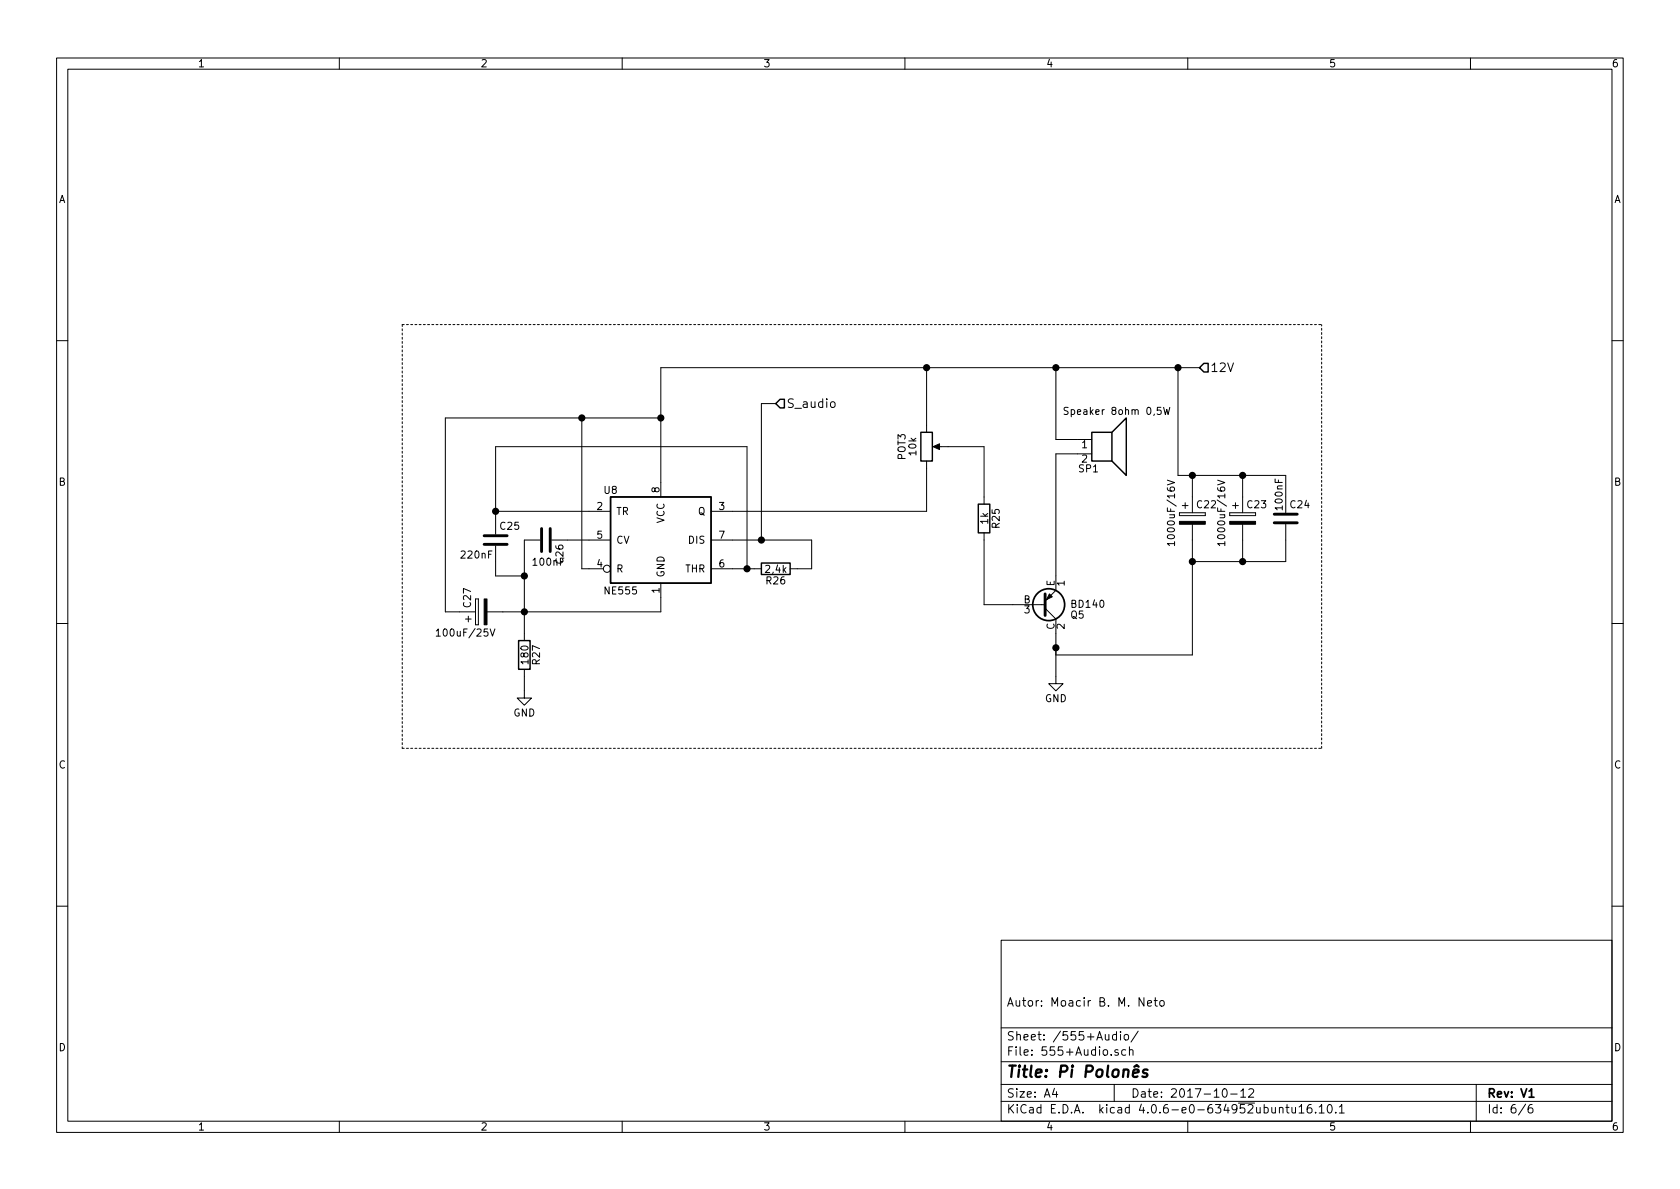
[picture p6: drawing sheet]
EESchema Schematic File Version 2
LIBS:power
LIBS:device
LIBS:transistors
LIBS:conn
LIBS:linear
LIBS:regul
LIBS:74xx
LIBS:cmos4000
LIBS:adc-dac
LIBS:memory
LIBS:xilinx
LIBS:microcontrollers
LIBS:dsp
LIBS:microchip
LIBS:analog_switches
LIBS:motorola
LIBS:texas
LIBS:intel
LIBS:audio
LIBS:interface
LIBS:digital-audio
LIBS:philips
LIBS:display
LIBS:cypress
LIBS:siliconi
LIBS:opto
LIBS:atmel
LIBS:contrib
LIBS:valves
LIBS:detector_metais-cache
EELAYER 25 0
EELAYER END
$Descr A4 11693 8268
encoding utf-8
Sheet 6 6
Title "Pi Polonês"
Date "2017-10-12"
Rev "V1"
Comp ""
Comment1 "Autor: Moacir B. M. Neto"
Comment2 ""
Comment3 ""
Comment4 ""
$EndDescr
$Comp
L GND #PWR14
U 1 1
P 3650 4800
F 0 "#PWR14" H 3650 4550 50  0001 C CNN
F 1 "GND" H 3650 4650 50  0000 C CNN
F 2 "" H 3650 4800 50  0001 C CNN
F 3 "" H 3650 4800 50  0001 C CNN
	1    3650 4800
	1    0    0    -1  
$EndComp
$Comp
L BD140 Q5
U 1 1
P 7250 4200
F 0 "Q5" H 7450 4275 50  0000 L CNN
F 1 "BD140" H 7450 4200 50  0000 L CNN
F 2 "TO_SOT_Packages_THT:TO-126_Vertical" H 7450 4125 50  0001 L CIN
F 3 "" H 7250 4200 50  0001 L CNN
	1    7250 4200
	1    0    0    1   
$EndComp
Text HLabel 5400 2800 2    60   Input ~ 0
S_audio
$Comp
L R R26
U 1 1
P 5400 3950
F 0 "R26" V 5480 3950 50  0000 C CNN
F 1 "2,4k" V 5400 3950 50  0000 C CNN
F 2 "" V 5330 3950 50  0001 C CNN
F 3 "" H 5400 3950 50  0001 C CNN
	1    5400 3950
	0    1    1    0   
$EndComp
Wire Wire Line
	5100 3750 5650 3750
Wire Wire Line
	5650 3750 5650 3950
Wire Wire Line
	5650 3950 5550 3950
Wire Wire Line
	5250 3950 5100 3950
Wire Wire Line
	5400 2800 5300 2800
Wire Wire Line
	5300 2800 5300 3750
Connection ~ 5300 3750
Wire Wire Line
	5200 3100 5200 3950
Wire Wire Line
	3450 3100 5200 3100
Wire Wire Line
	3450 3550 4100 3550
Connection ~ 5200 3950
$Comp
L C C25
U 1 1
P 3450 3750
F 0 "C25" H 3475 3850 50  0000 L CNN
F 1 "220nF" H 3200 3650 50  0000 L CNN
F 2 "" H 3488 3600 50  0001 C CNN
F 3 "" H 3450 3750 50  0001 C CNN
	1    3450 3750
	1    0    0    -1  
$EndComp
$Comp
L C C26
U 1 1
P 3800 3750
F 0 "C26" H 3825 3850 50  0000 L CNN
F 1 "100nF" V 3950 3650 50  0000 L CNN
F 2 "" H 3838 3600 50  0001 C CNN
F 3 "" H 3800 3750 50  0001 C CNN
	1    3800 3750
	0    1    1    0   
$EndComp
Wire Wire Line
	3650 3750 3650 4400
Wire Wire Line
	3500 4250 4600 4250
Wire Wire Line
	4600 4250 4600 4150
Wire Wire Line
	3450 3100 3450 3600
Connection ~ 3450 3550
$Comp
L R R27
U 1 1
P 3650 4550
F 0 "R27" V 3730 4550 50  0000 C CNN
F 1 "180" V 3650 4550 50  0000 C CNN
F 2 "" V 3580 4550 50  0001 C CNN
F 3 "" H 3650 4550 50  0001 C CNN
	1    3650 4550
	1    0    0    -1  
$EndComp
Wire Wire Line
	3450 3900 3450 4000
Wire Wire Line
	3450 4000 3650 4000
Connection ~ 3650 4000
Connection ~ 3650 4250
$Comp
L CP C27
U 1 1
P 3350 4250
F 0 "C27" H 3375 4350 50  0000 L CNN
F 1 "100uF/25V" V 3200 4150 50  0000 L CNN
F 2 "" H 3388 4100 50  0001 C CNN
F 3 "" H 3350 4250 50  0001 C CNN
	1    3350 4250
	0    -1   -1   0   
$EndComp
Wire Wire Line
	3100 4250 3200 4250
Wire Wire Line
	3100 2900 3100 4250
Wire Wire Line
	4600 2550 4600 3350
Wire Wire Line
	4100 3750 3950 3750
Wire Wire Line
	4100 3950 4050 3950
Wire Wire Line
	4050 3950 4050 2900
Wire Wire Line
	3100 2900 4600 2900
Connection ~ 4050 2900
Text HLabel 8350 2550 2    60   Input ~ 0
12V
Wire Wire Line
	4600 2550 8350 2550
Connection ~ 4600 2900
$Comp
L POT POT3
U 1 1
P 6450 3100
F 0 "POT3" V 6275 3100 50  0000 C CNN
F 1 "10k" V 6350 3100 50  0000 C CNN
F 2 "" H 6450 3100 50  0001 C CNN
F 3 "" H 6450 3100 50  0001 C CNN
	1    6450 3100
	1    0    0    -1  
$EndComp
Wire Wire Line
	5100 3550 6450 3550
Wire Wire Line
	6450 3550 6450 3250
Wire Wire Line
	6450 2950 6450 2550
Connection ~ 6450 2550
$Comp
L Speaker SP1
U 1 1
P 7700 3050
F 0 "SP1" H 7650 2850 50  0000 R CNN
F 1 "Speaker 8ohm 0,5W" H 8150 3250 50  0000 R CNN
F 2 "" H 7700 2850 50  0001 C CNN
F 3 "" H 7690 3000 50  0001 C CNN
	1    7700 3050
	1    0    0    -1  
$EndComp
$Comp
L R R25
U 1 1
P 6850 3600
F 0 "R25" V 6930 3600 50  0000 C CNN
F 1 "1k" V 6850 3600 50  0000 C CNN
F 2 "" V 6780 3600 50  0001 C CNN
F 3 "" H 6850 3600 50  0001 C CNN
	1    6850 3600
	1    0    0    -1  
$EndComp
Wire Wire Line
	6600 3100 6850 3100
Wire Wire Line
	6850 3100 6850 3450
Wire Wire Line
	7350 4000 7350 3150
Wire Wire Line
	7350 3150 7500 3150
Wire Wire Line
	7500 3050 7350 3050
Wire Wire Line
	7350 3050 7350 2550
Connection ~ 7350 2550
Wire Wire Line
	6850 4200 7050 4200
Wire Wire Line
	6850 4200 6850 3750
$Comp
L CP C22
U 1 1
P 8300 3600
F 0 "C22" H 8325 3700 50  0000 L CNN
F 1 "1000uF/16V" V 8150 3400 50  0000 L CNN
F 2 "" H 8338 3450 50  0001 C CNN
F 3 "" H 8300 3600 50  0001 C CNN
	1    8300 3600
	1    0    0    -1  
$EndComp
$Comp
L CP C23
U 1 1
P 8650 3600
F 0 "C23" H 8675 3700 50  0000 L CNN
F 1 "1000uF/16V" V 8500 3400 50  0000 L CNN
F 2 "" H 8688 3450 50  0001 C CNN
F 3 "" H 8650 3600 50  0001 C CNN
	1    8650 3600
	1    0    0    -1  
$EndComp
$Comp
L C C24
U 1 1
P 8950 3600
F 0 "C24" H 8975 3700 50  0000 L CNN
F 1 "100nF" V 8900 3650 50  0000 L CNN
F 2 "" H 8988 3450 50  0001 C CNN
F 3 "" H 8950 3600 50  0001 C CNN
	1    8950 3600
	1    0    0    -1  
$EndComp
Wire Wire Line
	8950 3300 8950 3450
Wire Wire Line
	8200 3300 8950 3300
Wire Wire Line
	8650 3300 8650 3450
Wire Wire Line
	8300 3300 8300 3450
Connection ~ 8650 3300
Wire Wire Line
	8300 3750 8300 4550
Wire Wire Line
	8300 3900 8950 3900
Wire Wire Line
	8650 3900 8650 3750
Wire Wire Line
	8950 3900 8950 3750
Connection ~ 8650 3900
Wire Wire Line
	8200 3300 8200 2550
Connection ~ 8200 2550
Connection ~ 8300 3300
Wire Wire Line
	8300 4550 7350 4550
Wire Wire Line
	7350 4550 7350 4400
Connection ~ 8300 3900
$Comp
L GND #PWR13
U 1 1
P 7350 4700
F 0 "#PWR13" H 7350 4450 50  0001 C CNN
F 1 "GND" H 7350 4550 50  0000 C CNN
F 2 "" H 7350 4700 50  0001 C CNN
F 3 "" H 7350 4700 50  0001 C CNN
	1    7350 4700
	1    0    0    -1  
$EndComp
Wire Wire Line
	7350 4500 7350 4700
Connection ~ 7350 4500
Wire Wire Line
	3650 4700 3650 4800
Wire Notes Line
	2800 2250 9200 2250
Wire Notes Line
	2800 2250 2800 5200
Wire Notes Line
	2800 5200 9200 5200
Wire Notes Line
	9200 5200 9200 2250
$Comp
L NE555 U8
U 1 1
P 4600 3750
F 0 "U8" H 4200 4100 50  0000 L CNN
F 1 "NE555" H 4200 3400 50  0000 L CNN
F 2 "" H 4600 3750 50  0001 C CNN
F 3 "" H 4600 3750 50  0001 C CNN
	1    4600 3750
	1    0    0    -1  
$EndComp
$EndSCHEMATC
